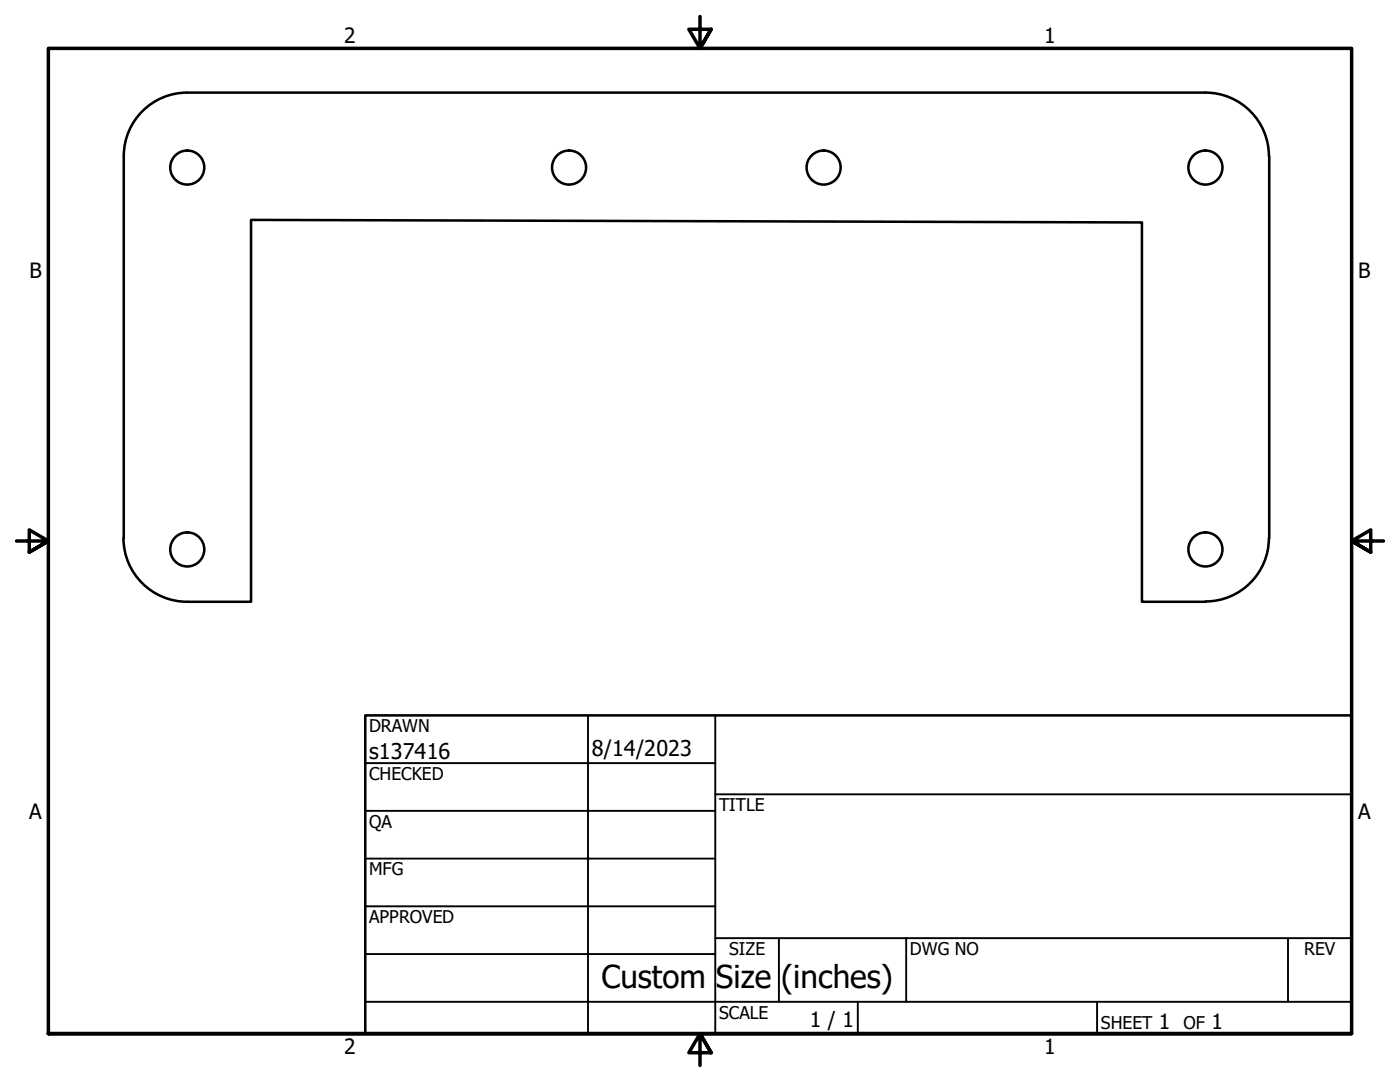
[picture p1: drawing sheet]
<svg xmlns="http://www.w3.org/2000/svg" width="279mm" height="216mm" viewBox="0 0 279 216" stroke-linecap="round" stroke-linejoin="round" font-family="sans-serif">
<!-- layer: Visible (ANSI) -->
<g fill="none" stroke="#000" stroke-width=".51">
<path d="M37.4 18.5a12.7 12.7 0 0 0-12.7 12.6M37.4 18.5h203.2a12.7 12.7 0 0 1 12.6 12.6M24.7 31.2v76.2M253.3 31.2v76.2M24.6 107.3a12.7 12.7 0 0 0 12.8 12.8M253.2 107.3a12.7 12.7 0 0 1-12.6 12.7M37.4 120.1h12.7v-76.2l177.8 .5v75.7h12.7"/>
<circle cx="37.4" cy="33.4" r="3.4"/>
<circle cx="113.6" cy="33.4" r="3.4"/>
<circle cx="164.4" cy="33.4" r="3.4"/>
<circle cx="240.6" cy="33.4" r="3.4"/>
<circle cx="37.4" cy="109.6" r="3.4"/>
<circle cx="240.6" cy="109.6" r="3.4"/>
</g>
<!-- layer: Border (ANSI) -->
<path d="M139.7 3.3v6.4l-2.2-3.9h4.4l-2.2 3.9 2.2-3.9M3.3 107.9h6.4l-3.9-2.2v4.5l3.9-2.3-3.9 2.3M276.1 107.9h-6.4l3.9-2.2v4.5l-3.9-2.3 3.9 2.3M9.7 206.2v-196.5h260v196.5h-260h260M141.9 210.1l-2.2-3.9 2.2 3.9h-4.4l2.2-3.9v6.4" fill="none" stroke="#000" stroke-width=".7"/>
<!-- layer: Title (ANSI) -->
<g fill="none" stroke="#000" stroke-width=".38">
<path d="M72.9 152.3h69.8M117.3 142.7v63.5M142.7 158.5h127M142.7 142.7v63.5M72.9 161.8h69.8M72.9 171.3h69.8M72.9 199.9h196.8M72.9 180.8h69.8M72.9 190.4h69.8M142.7 187.2h127M155.4 187.2v12.7M171.2 199.9v6.3"/>
<path d="M180.8 187.2v12.7M218.9 199.9v6.3M257 187.2v12.7"/>
</g>
<path d="M72.9 142.7h196.8v63.5h-196.8z" fill="none" stroke="#000" stroke-width=".51"/>
<g font-size="6.3">
<text x="120" y="197.2">Custom</text>
<text x="142.9" y="197.2">Size</text>
<text x="155.9" y="197.2">(inches)</text>
</g>
<g font-size="4.3">
<text x="73.7" y="151.4">s137416</text>
<text x="118.1" y="150.8">8/14/2023</text>
</g>
<g font-size="4.2">
<text x="68.7" y="8.6">2</text>
<text x="208.4" y="8.6">1</text>
<text x="5.9" y="55.5">B</text>
<text x="271.1" y="55.5">B</text>
<text x="5.8" y="163.4">A</text>
<text x="271" y="163.4">A</text>
<text x="161.6" y="204.9">1 / 1</text>
<text x="231.3" y="205.4">1</text>
<text x="241.8" y="205.4">1</text>
<text x="68.7" y="210.3">2</text>
<text x="208.4" y="210.3">1</text>
</g>
<g font-size="3.5">
<text x="73.7" y="146">DRAWN</text>
<text x="73.7" y="155.6">CHECKED</text>
<text x="143.5" y="161.8">TITLE</text>
<text x="73.7" y="165.2">QA</text>
<text x="73.7" y="174.7">MFG</text>
<text x="73.7" y="184.2">APPROVED</text>
<text x="145.5" y="190.6">SIZE</text>
<text x="181.6" y="190.6">DWG NO</text>
<text x="260.3" y="190.5">REV</text>
<text x="143.5" y="203.3">SCALE</text>
<text x="219.7" y="205.4">SHEET</text>
<text x="236.2" y="205.4">OF</text>
</g>
</svg>
